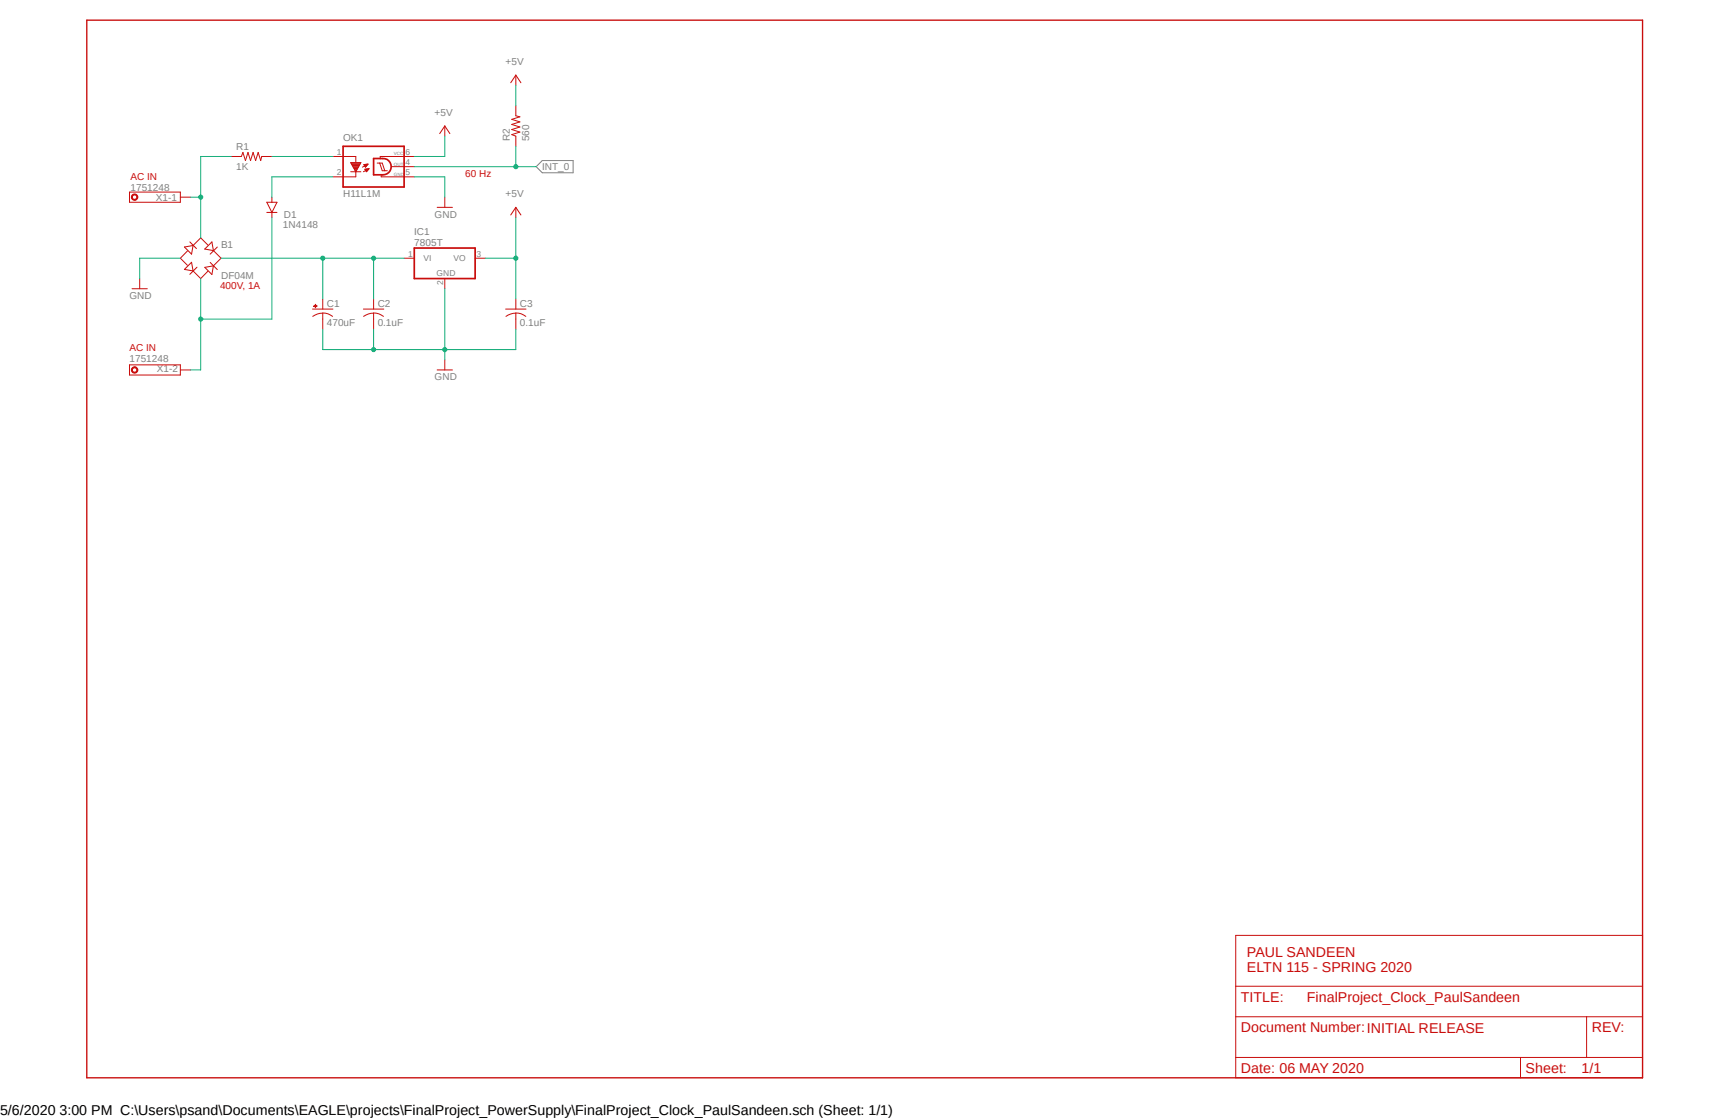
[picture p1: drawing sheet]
<svg xmlns="http://www.w3.org/2000/svg" width="432mm" height="279mm" viewBox="0 0 432 279" stroke-linecap="round" stroke-linejoin="round" font-family="sans-serif">
<path d="M21.2 4.7l389.4 265M410.6 4.7l-389.4 265" fill="none" stroke="#fff" stroke-width=".25"/>
<path d="M133.9 41.6l1.5-1.5h7.7v3h-7.7z" fill="none" stroke="#808080" stroke-width=".25"/>
<path d="M32.3 48h12.7v2.5h-12.7z" fill="none" stroke="#c90d0c" stroke-width=".25"/>
<path d="M33.1 48.6a.82 .82 0 0 1 1.3 .3 .82 .82 0 0 1-.6 1.1 .82 .82 0 0 1-1-.8h.3a.56 .56 0 0 1 .8-.4 .56 .56 0 0 1 .1 .9 .56 .56 0 0 1-.9-.2v-.3h-.3z" fill-rule="evenodd" fill="#c90d0c"/>
<path d="M33.1 48.6a.82 .82 0 0 1 1.3 .3 .82 .82 0 0 1-.6 1.1 .82 .82 0 0 1-1-.8h.3a.56 .56 0 0 1 .8-.4 .56 .56 0 0 1 .1 .9 .56 .56 0 0 1-.9-.2v-.3h-.3zM45 49.2h2.6M32.3 91.1h12.7v2.5h-12.7z" fill="none" stroke="#c90d0c" stroke-width=".25"/>
<path d="M33.1 91.7a.82 .82 0 0 1 1.3 .4 .82 .82 0 0 1-.6 1.1 .82 .82 0 0 1-1-.8h.3a.57 .57 0 0 1 .8-.5 .57 .57 0 0 1 .1 1 .57 .57 0 0 1-.9-.2v-.3h-.3z" fill-rule="evenodd" fill="#c90d0c"/>
<g fill="none" stroke="#c90d0c" stroke-width=".25">
<path d="M57.7 39.1h2.6l.4-1 .6 2 .6-2 .7 2 .6-2 .6 2 .7-2 .6 2 .3-1h2.5M83.1 39.1h5.8v1.4M103.5 39.1h-8.5v.5M128.8 26.4v2.5l1 .3-2 .6 2 .6-2 .7 2 .6-2 .6 2 .7-2 .6 1 .4v2.5M66.6 50.5h2.6l-1.3 2.5zM66.6 53h2.6M67.9 49.2v1.3M67.9 53v1.3M87.6 42.9h2.5M87.6 40.6h2.5l-1.2 2.3zM87.7 40.7h2.3M87.8 40.9h2.1"/>
<path d="M87.9 41.1h1.9M88 41.3h1.7M88.1 41.5h1.5M88.2 41.7h1.3M88.3 41.9h1.1M88.4 42.1h.9M88.5 42.2h.7M88.6 42.5h.5M88.7 42.6h.3M88.8 42.8h.1M88.9 42.9v1.3h-5.8M90.9 41.1h.9"/>
<path d="M90.9 41.2h.8M91 41.3h.6M91.1 41.4h.4M91.1 41.5h.4M91.1 42.3h.9M91.1 41.6h.3M91.2 42.4h.7M91.2 41.7h.1M91.3 42.5h.6M91.3 42.5h.5M91.4 42.6h.3M91.4 41h.4"/>
<path d="M91.4 42.7h.3M91.5 42.8h.1M91.5 42.2h.6M91.9 41l-1.4 .7M91.9 41l-1 .1M91.9 41l-.6 .7-.4-.6M92.2 42.1l-1.4 .8M92.2 42.1l-1.1 .1M92.2 42.1l-.7 .8-.4-.7M94.2 40.7h1.3l.6 1.9M94.8 40.7l.7 1.9h1.2M95.2 43.8v.4h8.3"/>
<path d="M97.9 41.6h5.6M46.1 67.3l1.7-1.8 .4 2.1zM46.1 61.7l2.1-.4-.4 2.2zM46.8 62.7l-1.8 1.8 1.8 1.8M47.4 60.4l1.7 1.7M48.2 67.6l1.9 2 1.8-1.9M49.2 66.7l-1.8 1.8M51.1 62.2l1.8-1.8 .4 2.2zM51.1 66.8l2.2-.4-.4 2.1zM51.9 61.2l-1.8-1.8-1.9 1.9M52.5 65.5l1.8 1.8M53.3 62.6l1.9 1.9-1.9 1.9"/>
<path d="M54.3 61.7l-1.8 1.8M78.1 77.2h5M80.6 78.1a3.8 3.8 0 0 1 2.5 .9M80.6 78.2a4.4 4.4 0 0 0-2.5 .8M80.6 78.2v1.5M90.8 77.2h5M93.3 78.1a3.8 3.8 0 0 1 2.5 .9M93.3 78.2a4.4 4.4 0 0 0-2.5 .8M93.3 74.6v2.6M93.3 78.2v4M100.9 64.5h2.6M111.1 69.6v2.5"/>
<path d="M118.7 64.5h2.5M126.3 77.2h5.1M128.8 78.1a3.8 3.8 0 0 1 2.5 .9M128.8 78.2a4.4 4.4 0 0 0-2.4 .8M128.8 74.6v2.6M128.8 78.2v4M33.1 91.7a.82 .82 0 0 1 1.3 .4 .82 .82 0 0 1-.6 1.1 .82 .82 0 0 1-1-.8h.3a.57 .57 0 0 1 .8-.5 .57 .57 0 0 1 .1 1 .57 .57 0 0 1-.9-.2v-.3h-.3zM45 92.4h2.6"/>
</g>
<path d="M85.7 36.5h15.2v10.2h-15.2zM93.3 39.6a4.2 4.2 0 0 1 3.8 .5 2.04 2.04 0 0 1 .4 2.3 2.04 2.04 0 0 1-1.9 1.2h-2.3zM103.5 61.9h15.2v7.7h-15.2z" fill="none" stroke="#c90d0c" stroke-width=".42"/>
<path d="M78.4 76.4l.8 .1z" fill-rule="evenodd" fill="#c90d0c"/>
<path d="M78.4 76.4l.8 .1z" fill="none" stroke="#c90d0c" stroke-width=".25"/>
<path d="M78.7 76l.1 .8z" fill-rule="evenodd" fill="#c90d0c"/>
<g fill="none" stroke="#c90d0c" stroke-width=".25">
<path d="M128.8 18.8v2.5M128.8 18.8l1.3 1.9M128.8 18.8l-1.2 1.9M111.1 31.5v2.5M111.1 31.5l1.3 1.9M111.1 31.5l-1.3 1.9M109.2 51.8h3.8M111.1 49.2v2.6M128.8 51.8l1.3 1.9M128.8 51.8l-1.2 1.9M128.8 51.8v2.5M33 72.1h3.8"/>
<path d="M34.9 69.6v2.5M78.7 76l.1 .8zM80.6 74.6v2.6M80.6 79.7v2.5M109.2 92.4h3.8M111.1 89.8v2.6M308.6 233.6h101.6v35.5h-101.6zM308.6 253.9h101.6M308.6 246.3h101.6M396.2 253.9v10.1M308.6 264h101.6M379.7 264v5.1"/>
</g>
<path d="M21.7 5h388.5v264.1h-388.5z" fill="none" stroke="#c90d0c" stroke-width=".34"/>
<path d="M57.7 39.1h-7.6v20.3M67.9 39.1h15.2M47.6 49.2h2.5" fill="none" stroke="#0dab76" stroke-width=".25"/>
<circle cx="50.1" cy="49.2" r=".51" fill="#0dab76"/>
<g fill="none" stroke="#0dab76" stroke-width=".25">
<path d="M55.2 64.5h45.7M80.6 64.5v10.1"/>
<circle cx="50.1" cy="49.2" r=".51"/>
</g>
<circle cx="80.6" cy="64.5" r=".51" fill="#0dab76"/>
<g fill="none" stroke="#0dab76" stroke-width=".25">
<path d="M93.3 64.5v10.1"/>
<circle cx="80.6" cy="64.5" r=".51"/>
</g>
<circle cx="93.3" cy="64.5" r=".51" fill="#0dab76"/>
<g fill="none" stroke="#0dab76" stroke-width=".25">
<path d="M45 64.5h-10.1v5.1M80.6 82.2v5.1h48.2v-5.1M93.3 82.2v5.1"/>
<circle cx="93.3" cy="64.5" r=".51"/>
</g>
<circle cx="93.3" cy="87.3" r=".51" fill="#0dab76"/>
<g fill="none" stroke="#0dab76" stroke-width=".25">
<path d="M111.1 72.1v15.2"/>
<circle cx="93.3" cy="87.3" r=".51"/>
</g>
<circle cx="111.1" cy="87.3" r=".51" fill="#0dab76"/>
<g fill="none" stroke="#0dab76" stroke-width=".25">
<path d="M83.1 44.2h-15.2v5M103.5 44.2h7.6v5M128.8 54.3v20.3M121.2 64.5h7.6M111.1 87.3v2.5"/>
<circle cx="111.1" cy="87.3" r=".51"/>
</g>
<circle cx="128.8" cy="64.5" r=".51" fill="#0dab76"/>
<g fill="none" stroke="#0dab76" stroke-width=".25">
<path d="M111.1 34v5.1h-7.6M128.8 21.3v5.1M128.8 36.5v5.1M103.5 41.6h30.4"/>
<circle cx="128.8" cy="64.5" r=".51"/>
</g>
<circle cx="128.8" cy="41.6" r=".51" fill="#0dab76"/>
<g fill="none" stroke="#0dab76" stroke-width=".25">
<path d="M67.9 54.3v25.4h-17.8M50.1 69.6v22.8h-2.5"/>
<circle cx="128.8" cy="41.6" r=".51"/>
</g>
<circle cx="50.1" cy="79.7" r=".51" fill="#0dab76"/>
<circle cx="50.1" cy="79.7" r=".51" fill="none" stroke="#0dab76" stroke-width=".25"/>
<g font-size="3.6" fill="#c90d0c">
<text x="311.4" y="238.9">PAUL SANDEEN</text>
<text x="311.4" y="242.7">ELTN 115 - SPRING 2020</text>
<text x="309.9" y="250.1">TITLE:</text>
<text x="326.4" y="250.1">FinalProject_Clock_PaulSandeen</text>
<text x="309.9" y="257.7">Document Number:INITIAL RELEASE</text>
<text x="397.5" y="257.7">REV:</text>
<text x="309.9" y="267.8">Date: 06 MAY 2020</text>
<text x="381" y="267.8">Sheet:</text>
<text x="395" y="267.8">1/1</text>
</g>
<text font-size="3.6" x="0" y="278.4">5/6/2020 3:00 PM C:\Users\psand\Documents\EAGLE\projects\FinalProject_PowerSupply\FinalProject_Clock_PaulSandeen.sch (Sheet: 1/1)</text>
<g font-size="2.5" fill="#808080">
<text x="126.3" y="16.2">+5V</text>
<text x="108.5" y="28.9">+5V</text>
<text x="85.7" y="35.3">OK1</text>
<text x="127.3" y="35.3" transform="rotate(-90 127.3 35.3)">R2</text>
<text x="132.1" y="35.3" transform="rotate(-90 132.1 35.3)">560</text>
<text x="59" y="37.5">R1</text>
<text x="32.6" y="47.6">1751248</text>
<text x="59" y="42.4">1K</text>
<text x="135.4" y="42.5">INT_0</text>
<text x="38.9" y="50.1">X1-1</text>
<text x="85.7" y="49.2">H11L1M</text>
<text x="126.3" y="49.2">+5V</text>
<text x="70.7" y="56.9">1N4148</text>
<text x="70.9" y="54.3">D1</text>
<text x="103.5" y="58.8">IC1</text>
<text x="108.5" y="54.3">GND</text>
<text x="55.2" y="61.9">B1</text>
<text x="103.5" y="61.3">7805T</text>
<text x="55.2" y="69.6">DF04M</text>
<text x="32.3" y="74.6">GND</text>
<text x="81.6" y="76.5">C1</text>
<text x="94.3" y="76.5">C2</text>
<text x="129.8" y="76.5">C3</text>
<text x="81.6" y="81.4">470uF</text>
<text x="94.3" y="81.4">0.1uF</text>
<text x="129.8" y="81.4">0.1uF</text>
<text x="32.3" y="90.5">1751248</text>
<text x="39.2" y="93">X1-2</text>
<text x="108.5" y="94.9">GND</text>
</g>
<g font-size="2.5" fill="#c90d0c">
<text x="32.6" y="44.9">AC IN</text>
<text x="116.2" y="44.2">60 Hz</text>
<text x="54.9" y="72.1">400V, 1A</text>
<text x="32.3" y="87.5">AC IN</text>
</g>
<g font-size="2.1" fill="#808080">
<text x="84.1" y="38.7">1</text>
<text x="101.3" y="41.2">4</text>
<text x="101.3" y="38.7">6</text>
<text x="84.1" y="43.8">2</text>
<text x="101.3" y="43.8">5</text>
<text x="101.9" y="64.1">1</text>
<text x="105.8" y="65.2">VI</text>
<text x="113.3" y="65.2">VO</text>
<text x="119" y="64.1">3</text>
<text x="109.1" y="68.8">GND</text>
<text x="110.7" y="71.1" transform="rotate(-90 110.7 71.1)">2</text>
</g>
<g font-size="1.1" fill="#808080">
<text x="98.4" y="38.8">VCC</text>
<text x="98.4" y="41.4">OUT</text>
<text x="98.4" y="43.9">GND</text>
</g>
</svg>
